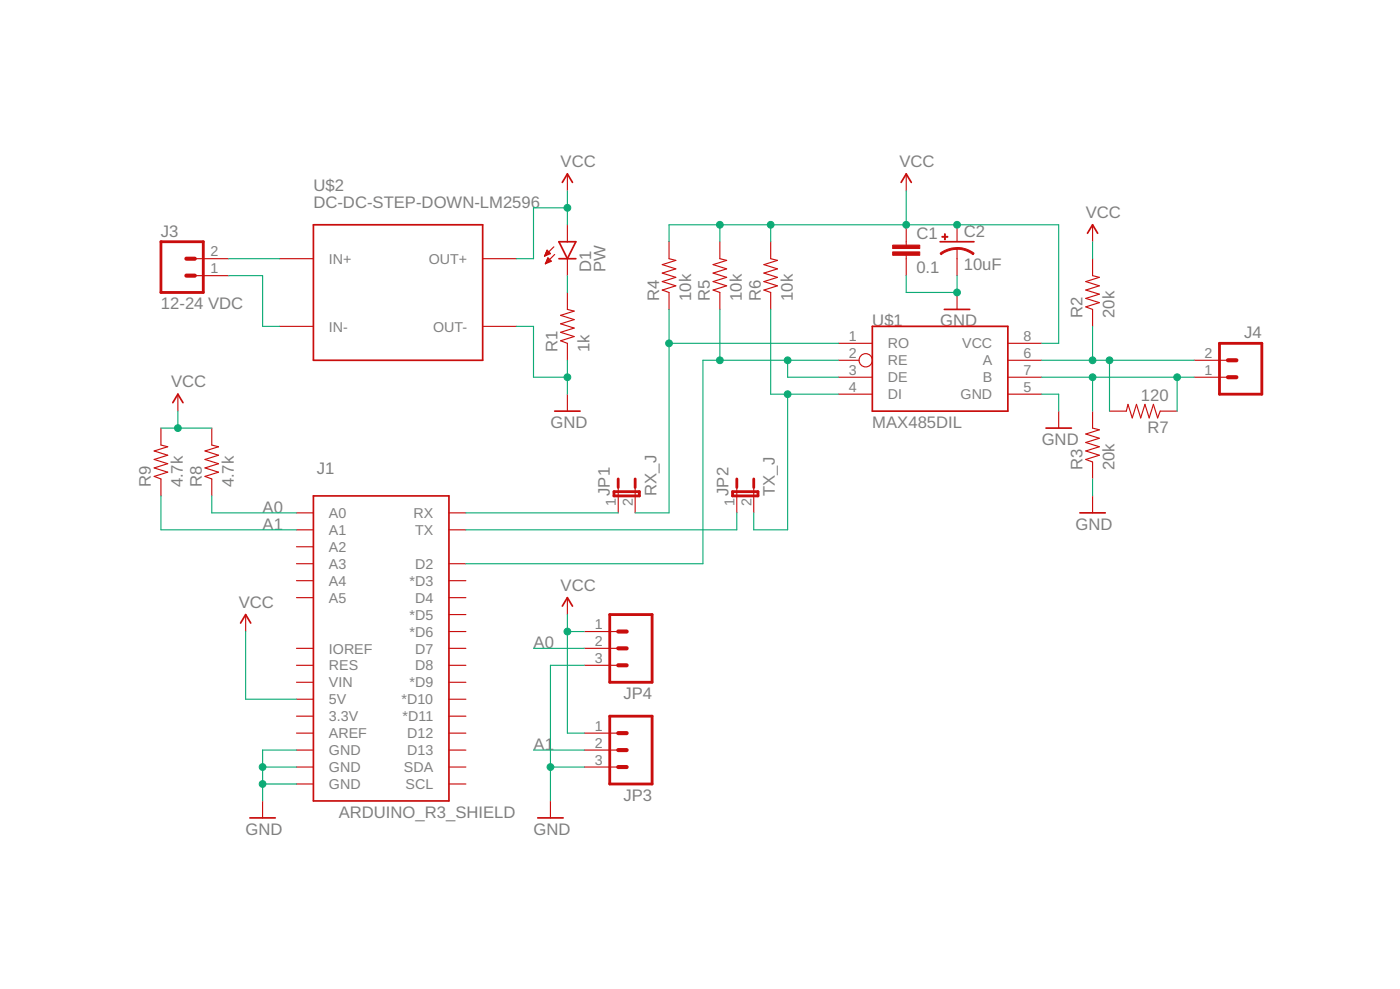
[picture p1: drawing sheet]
<svg xmlns="http://www.w3.org/2000/svg" width="210mm" height="148mm" viewBox="0 0 210 148" stroke-linecap="round" stroke-linejoin="round" font-family="sans-serif">
<g fill="none" stroke="#c90d0c" stroke-width=".25">
<path d="M47 33.7h25.4v20.3h-25.4zM83.8 36.2h2.5l-1.2 2.6zM83.8 38.8h2.5M84.3 27.3l.8-1.2 .7 1.2M135.1 27.3l.8-1.2 .7 1.2M140.9 36.2h5.1M163 34.9l.8-1.2 .8 1.2M130.8 48.9h20.3v12.7h-20.3zM141.6 46.4h3.8M25.9 60.3l.8-1.2 .7 1.2M47 74.3h20.3v45.7h-20.3zM83.2 61.6h3.8"/>
<path d="M156.8 64.1h3.8M161.9 76.8h3.8M36.1 93.3l.7-1.2 .8 1.2M84.3 90.8l.8-1.3 .7 1.3M37.5 122.5h3.8M80.6 122.5h3.8"/>
</g>
<g fill="none" stroke="#c90d0c" stroke-width=".17">
<path d="M29.2 38.8h5.1M41.9 38.8h5.1M72.4 38.8h5M81.7 38.4h.1M81.7 38.2h.3M81.7 38.1h.5M81.8 38h.7M81.8 39.4h.1M81.9 37.9h.5M81.9 39.3h.3M81.9 37.8h.4M81.9 39.2h.6"/>
<path d="M82 37.6h.2M82 39.1h.6M82 39h.5M82 37.5l.5 .5-.9 .4zM82 37.5h.1M82.1 38.8h.3M82.1 38.7h.2M82.1 38.6l.6 .5-.9 .4zM83 37l-1.4 1.4M83.2 38.1l-1.4 1.4M85.1 26.1v2.5M85.1 33.7v2.5"/>
<path d="M85.1 38.8v2.5M100.3 36.2v2.6l1 .2-2 .6 2 .7-2 .6 2 .7-2 .6 2 .6-2 .7 1 .3v2.6M107.9 36.2v2.6l1 .2-2 .6 2 .7-2 .6 2 .7-2 .6 2 .6-2 .7 1 .3v2.6M115.5 36.2v2.6l1.1 .2-2.1 .6 2.1 .7-2.1 .6 2.1 .7-2.1 .6 2.1 .6-2.1 .7 1 .3v2.6M135.9 26.1v2.5M135.9 33.7v3M135.9 38.2v3.1M143.5 33.7v2.5M143.5 37.2v4.1M163.8 38.8v2.5l1 .3-2 .6 2 .6-2 .7 2 .6-2 .6 2 .6-2 .7 1 .4v2.5M163.8 33.7v2.5M26.7 59.1v2.5"/>
<path d="M29.2 41.3h5.1M41.9 48.9h5.1M72.4 48.9h5M85.1 43.8v2.6l1 .2-2 .6 2 .7-2 .6 2 .6-2 .7 2 .6-2 .7 1 .3v2.6M85.1 59.1v2.5M125.7 51.4h5.1M125.7 54h3.1M125.7 56.5h5.1M125.7 59.1h5.1M143.5 43.8v2.6M151.1 51.4h5.1M151.1 54h5.1"/>
<path d="M151.1 56.5h5.1M151.1 59.1h5.1M179 54h5.1M179 56.5h5.1M24.1 64.1v2.6l1 .2-2 .7 2 .6-2 .6 2 .7-2 .6 2 .6-2 .7 1 .4v2.5M31.7 64.1v2.6l1.1 .2-2.1 .7 2.1 .6-2.1 .6 2.1 .7-2.1 .6 2.1 .6-2.1 .7 1 .4v2.5M44.4 76.8h2.6M44.4 79.4h2.6M67.3 76.8h2.5M67.3 79.4h2.5M92.7 73v3.8M95.2 73v3.8"/>
<path d="M110.5 73v3.8M113 73v3.8M158.7 61.6v2.5M163.8 61.6v2.5l1 .3-2 .6 2 .7-2 .6 2 .6-2 .7 2 .6-2 .6 1 .4v2.6M163.8 74.3v2.5M166.3 61.6h2.6l.2-1 .7 2 .6-2 .6 2 .7-2 .6 2 .6-2 .7 2 .3-1h2.6M36.8 92.1v2.5M44.4 84.5h2.6M44.4 87h2.6M44.4 89.5h2.6M44.4 97.1h2.6M44.4 99.7h2.6"/>
<path d="M44.4 81.9h2.6M67.3 84.5h2.5M67.3 87h2.5M67.3 89.5h2.5M67.3 92.1h2.5M67.3 94.6h2.5M67.3 97.1h2.5M67.3 99.7h2.5M85.1 89.5v2.6M87.6 94.6h5.1M87.6 97.1h5.1M87.6 99.7h5.1"/>
<path d="M39.4 120v2.5M44.4 102.2h2.6M44.4 104.8h2.6M44.4 107.3h2.6M44.4 109.8h2.6M44.4 112.4h2.6M44.4 114.9h2.6M44.4 117.5h2.6M67.3 102.2h2.5M67.3 104.8h2.5M67.3 107.3h2.5M67.3 109.8h2.5"/>
<path d="M67.3 112.4h2.5M67.3 114.9h2.5M67.3 117.5h2.5M82.5 120v2.5M87.6 109.8h5.1M87.6 112.4h5.1M87.6 114.9h5.1"/>
<circle cx="129.8" cy="54" r=".99"/>
</g>
<path d="M24.1 36.2h6.4v7.6h-6.4zM182.8 51.4h6.4v7.7h-6.4zM92.1 73.7h3.8v.6h-3.8zM92.7 71.8v1.2M95.2 71.8v1.2M109.8 73.7h3.8v.6h-3.8zM110.5 71.8v1.2M113 71.8v1.2M91.4 92.1h6.4v10.1h-6.4zM91.4 107.3h6.4v10.2h-6.4z" fill="none" stroke="#c90d0c" stroke-width=".42"/>
<path d="M27.9 38.8h1.3M27.9 41.3h1.3M184.1 54h1.3M184.1 56.5h1.3M92.7 99.7h1.3M92.7 97.1h1.3M92.7 94.6h1.3M92.7 114.9h1.3M92.7 112.4h1.3M92.7 109.8h1.3" fill="none" stroke="#c90d0c" stroke-width=".61"/>
<g fill="#c90d0c" stroke="#c90d0c" stroke-width=".15">
<path d="M133.8 37.7h4.1v.5h-4.1z"/>
<path d="M133.8 36.7h4.1v.5h-4.1z"/>
<path d="M141.2 35.4h.9v.1h-.9z"/>
<path d="M141.6 35h.1v.9h-.1z"/>
</g>
<g fill="#c90d0c" stroke="#c90d0c" stroke-width=".15">
<path d="M143.5 37.1a4 4 0 0 1 2.5 .9l-.1 .2a3.9 3.9 0 0 0-2.4-.9z" fill-rule="evenodd"/>
<path d="M140.9 38l.3-.2a4.2 4.2 0 0 1 2.3-.7v.3a3.9 3.9 0 0 0-2.4 .8z" fill-rule="evenodd"/>
</g>
<g fill="none" stroke="#0dab76" stroke-width=".17">
<path d="M34.3 38.8h7.6M85.1 31.1h-5.1v7.7h-2.6M85.1 28.6v5.1M100.3 36.2v-2.5h58.4v17.7h-2.5M107.9 33.7v2.5M115.5 33.7v2.5M135.9 28.6v5.1M163.8 36.2v2.6M34.3 41.3h5.1v7.6h2.5M77.4 48.9h2.6v7.6h5.1M85.1 41.3v2.5M85.1 54v5.1"/>
<path d="M100.3 46.4v30.4h-5.1M100.3 51.4h25.4M107.9 46.4v7.6M115.5 46.4v12.7h10.2M118.1 54v2.5h7.6M118.1 59.1v20.3h-5.1v-2.6M125.7 54h-20.3v30.5h-35.6M135.9 41.3v2.5h7.6v-2.5M156.2 54h22.8M156.2 56.5h22.8M156.2 59.1h2.5v2.5M163.8 48.9v5.1"/>
<path d="M163.8 56.5v5.1M166.3 54v7.6M176.5 56.5v5.1M24.1 64.1h7.6M24.1 74.3v5.1h20.3M26.7 61.6v2.5M31.7 74.3v2.5h12.7M69.8 76.8h22.9M110.5 76.8v2.6h-40.7M163.8 71.8v2.5M36.8 94.6v10.2h7.6M80 97.1h7.6"/>
<path d="M85.1 92.1v17.7h2.5M85.1 94.6h2.5M87.6 99.7h-5.1v20.3M39.4 117.5h5M39.4 114.9h5M44.4 112.4h-5v7.6M80 112.4h7.6M82.5 114.9h5.1"/>
</g>
<g fill="#0dab76" stroke="#0dab76" stroke-width=".15">
<circle cx="163.8" cy="54" r=".51"/>
<circle cx="166.3" cy="54" r=".51"/>
<circle cx="163.8" cy="56.5" r=".51"/>
<circle cx="176.5" cy="56.5" r=".51"/>
<circle cx="85.1" cy="31.1" r=".51"/>
<circle cx="107.9" cy="33.7" r=".51"/>
<circle cx="115.5" cy="33.7" r=".51"/>
<circle cx="135.9" cy="33.7" r=".51"/>
<circle cx="143.5" cy="33.7" r=".51"/>
<circle cx="85.1" cy="94.6" r=".51"/>
<circle cx="26.7" cy="64.1" r=".51"/>
<circle cx="85.1" cy="56.5" r=".51"/>
<circle cx="39.4" cy="117.5" r=".51"/>
<circle cx="39.4" cy="114.9" r=".51"/>
<circle cx="143.5" cy="43.8" r=".51"/>
<circle cx="82.5" cy="114.9" r=".51"/>
<circle cx="100.3" cy="51.4" r=".51"/>
<circle cx="118.1" cy="59.1" r=".51"/>
<circle cx="118.1" cy="54" r=".51"/>
<circle cx="107.9" cy="54" r=".51"/>
</g>
<g font-size="2.5" fill="#808080">
<text x="47" y="28.6">U$2</text>
<text x="84.1" y="25">VCC</text>
<text x="134.8" y="25">VCC</text>
<text x="24.1" y="35.4">J3</text>
<text x="47" y="31.1">DC-DC-STEP-DOWN-LM2596</text>
<text x="137.4" y="35.8">C1</text>
<text x="144.5" y="35.6">C2</text>
<text x="162.8" y="32.7">VCC</text>
<text x="88.6" y="40.8" transform="rotate(-90 88.6 40.8)">D1</text>
<text x="90.8" y="40.8" transform="rotate(-90 90.8 40.8)">PW</text>
<text x="137.4" y="40.9">0.1</text>
<text x="144.5" y="40.4">10uF</text>
<text x="24.1" y="46.4">12-24 VDC</text>
<text x="98.8" y="45.1" transform="rotate(-90 98.8 45.1)">R4</text>
<text x="103.6" y="45.1" transform="rotate(-90 103.6 45.1)">10k</text>
<text x="106.4" y="45.1" transform="rotate(-90 106.4 45.1)">R5</text>
<text x="111.2" y="45.1" transform="rotate(-90 111.2 45.1)">10k</text>
<text x="114.1" y="45.1" transform="rotate(-90 114.1 45.1)">R6</text>
<text x="118.9" y="45.1" transform="rotate(-90 118.9 45.1)">10k</text>
<text x="162.3" y="47.6" transform="rotate(-90 162.3 47.6)">R2</text>
<text x="167.1" y="47.6" transform="rotate(-90 167.1 47.6)">20k</text>
<text x="83.6" y="52.7" transform="rotate(-90 83.6 52.7)">R1</text>
<text x="88.4" y="52.7" transform="rotate(-90 88.4 52.7)">1k</text>
<text x="130.8" y="48.9">U$1</text>
<text x="140.9" y="48.9">GND</text>
<text x="186.5" y="50.7">J4</text>
<text x="25.7" y="58">VCC</text>
<text x="82.5" y="64.1">GND</text>
<text x="130.8" y="64.1">MAX485DIL</text>
<text x="171.1" y="60.1">120</text>
<text x="172" y="64.9">R7</text>
<text x="47.5" y="71">J1</text>
<text x="156.2" y="66.7">GND</text>
<text x="162.3" y="70.5" transform="rotate(-90 162.3 70.5)">R3</text>
<text x="167.1" y="70.5" transform="rotate(-90 167.1 70.5)">20k</text>
<text x="22.6" y="73" transform="rotate(-90 22.6 73)">R9</text>
<text x="27.4" y="73" transform="rotate(-90 27.4 73)">4.7k</text>
<text x="30.3" y="73" transform="rotate(-90 30.3 73)">R8</text>
<text x="35" y="73" transform="rotate(-90 35 73)">4.7k</text>
<text x="39.4" y="76.8">A0</text>
<text x="91.4" y="74.3" transform="rotate(-90 91.4 74.3)">JP1</text>
<text x="98.4" y="74.3" transform="rotate(-90 98.4 74.3)">RX_J</text>
<text x="109.2" y="74.3" transform="rotate(-90 109.2 74.3)">JP2</text>
<text x="116.2" y="74.3" transform="rotate(-90 116.2 74.3)">TX_J</text>
<text x="39.4" y="79.4">A1</text>
<text x="161.3" y="79.4">GND</text>
<text x="84.1" y="88.5">VCC</text>
<text x="35.8" y="91.1">VCC</text>
<text x="80" y="97.1">A0</text>
<text x="93.5" y="104.8">JP4</text>
<text x="80" y="112.4">A1</text>
<text x="93.5" y="120">JP3</text>
<text x="36.8" y="125.1">GND</text>
<text x="50.8" y="122.5">ARDUINO_R3_SHIELD</text>
<text x="80" y="125.1">GND</text>
</g>
<g font-size="2.1" fill="#808080">
<text x="31.5" y="40.9">1</text>
<text x="31.5" y="38.4">2</text>
<text x="49.3" y="39.5">IN+</text>
<text x="64.3" y="39.5">OUT+</text>
<text x="49.3" y="49.7">IN-</text>
<text x="64.9" y="49.7">OUT-</text>
<text x="127.3" y="51.1">1</text>
<text x="127.3" y="53.6">2</text>
<text x="133.1" y="52.2">RO</text>
<text x="144.3" y="52.2">VCC</text>
<text x="153.4" y="53.6">6</text>
<text x="153.4" y="51.1">8</text>
<text x="180.6" y="53.6">2</text>
<text x="127.3" y="56.2">3</text>
<text x="127.3" y="58.7">4</text>
<text x="133.1" y="54.7">RE</text>
<text x="133.1" y="57.3">DE</text>
<text x="133.1" y="59.8">DI</text>
<text x="144" y="59.8">GND</text>
<text x="147.3" y="54.7">A</text>
<text x="147.3" y="57.3">B</text>
<text x="153.4" y="58.7">5</text>
<text x="153.4" y="56.2">7</text>
<text x="180.6" y="56.2">1</text>
<text x="49.3" y="77.6">A0</text>
<text x="62" y="77.6">RX</text>
<text x="92.3" y="75.8" transform="rotate(-90 92.3 75.8)">1</text>
<text x="94.9" y="75.8" transform="rotate(-90 94.9 75.8)">2</text>
<text x="110.1" y="75.8" transform="rotate(-90 110.1 75.8)">1</text>
<text x="112.7" y="75.8" transform="rotate(-90 112.7 75.8)">2</text>
<text x="49.3" y="80.1">A1</text>
<text x="49.3" y="82.7">A2</text>
<text x="62.2" y="80.1">TX</text>
<text x="49.3" y="85.2">A3</text>
<text x="49.3" y="87.7">A4</text>
<text x="61.4" y="87.8">*D3</text>
<text x="62.2" y="85.2">D2</text>
<text x="49.3" y="90.3">A5</text>
<text x="61.4" y="92.8">*D5</text>
<text x="61.4" y="95.4">*D6</text>
<text x="62.2" y="90.3">D4</text>
<text x="89.2" y="94.2">1</text>
<text x="49.3" y="100.4">RES</text>
<text x="49.3" y="97.9">IOREF</text>
<text x="62.2" y="97.9">D7</text>
<text x="62.2" y="100.4">D8</text>
<text x="89.2" y="96.8">2</text>
<text x="89.2" y="99.3">3</text>
<text x="49.3" y="103">VIN</text>
<text x="49.3" y="105.5">5V</text>
<text x="60.2" y="105.5">*D10</text>
<text x="61.4" y="103">*D9</text>
<text x="49.3" y="110.6">AREF</text>
<text x="49.3" y="113.1">GND</text>
<text x="49.3" y="108.1">3.3V</text>
<text x="60.4" y="108.1">*D11</text>
<text x="61" y="110.6">D12</text>
<text x="61" y="113.1">D13</text>
<text x="89.2" y="109.5">1</text>
<text x="89.2" y="112">2</text>
<text x="49.3" y="115.7">GND</text>
<text x="49.3" y="118.2">GND</text>
<text x="60.6" y="115.7">SDA</text>
<text x="60.8" y="118.2">SCL</text>
<text x="89.2" y="114.6">3</text>
</g>
</svg>
